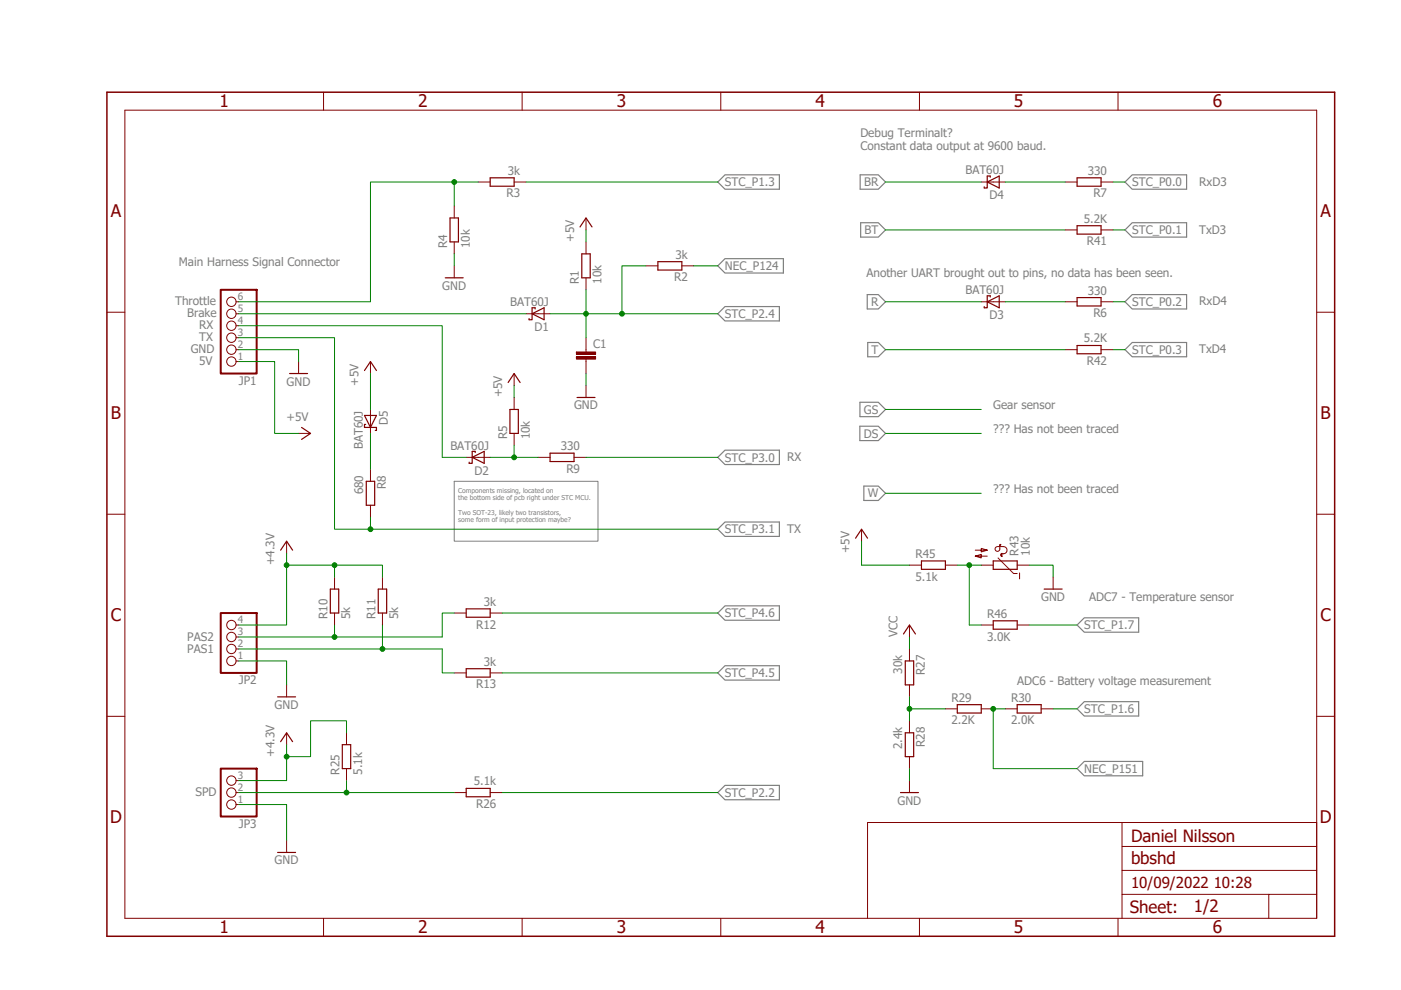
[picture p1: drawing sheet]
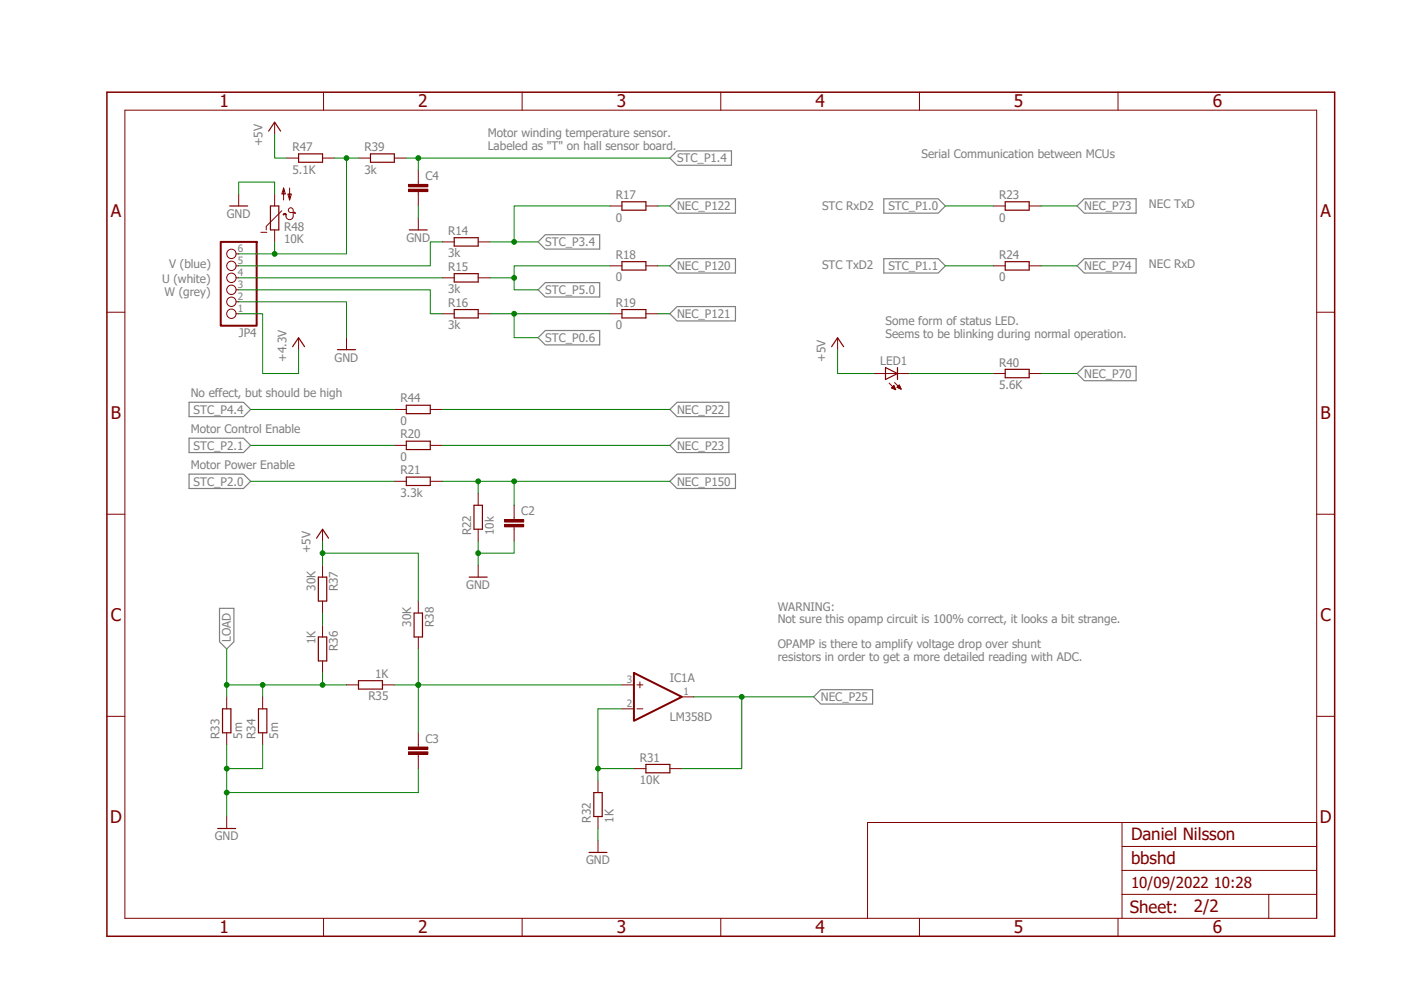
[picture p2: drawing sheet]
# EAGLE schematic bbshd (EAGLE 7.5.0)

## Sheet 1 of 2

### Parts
C1  C-EUC0603  [C0603]
D1  BAT60J  [SOD323_ST]
D2  BAT60J  [SOD323_ST]
D3  BAT60J  [SOD323_ST]
D4  BAT60J  [SOD323_ST]
D5  BAT60J  [SOD323_ST]
JP1  PINHD-1X6  [1X06]
JP2  PINHD-1X4  [1X04]
JP3  PINHD-1X3  [1X03]
R1  10k  R-EU_R0603  [R0603]
R2  3k  R-EU_R0603  [R0603]
R3  3k  R-EU_R0603  [R0603]
R4  10k  R-EU_R0603  [R0603]
R5  10k  R-EU_R0603  [R0603]
R6  330  R-EU_R0603  [R0603]
R7  330  R-EU_R0603  [R0603]
R8  680  R-EU_R0603  [R0603]
R9  330  R-EU_R0603  [R0603]
R10  5k  R-EU_R0603  [R0603]
R11  5k  R-EU_R0603  [R0603]
R12  3k  R-EU_R0603  [R0603]
R13  3k  R-EU_R0603  [R0603]
R25  5.1k  R-EU_R0603  [R0603]
R26  5.1k  R-EU_R0603  [R0603]
R27  30k  R-EU_R0603  [R0603]
R28  2.4k  R-EU_R0603  [R0603]
R29  2.2K  R-EU_R0603  [R0603]
R30  2.0K  R-EU_R0603  [R0603]
R41  5.2K  R-EU_R0603  [R0603]
R42  5.2K  R-EU_R0603  [R0603]
R43  10k  NTC640  [P640]
R45  5.1k  R-EU_R0603  [R0603]
R46  3.0K  R-EU_R0603  [R0603]

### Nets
+3V3: JP2.4 JP3.3 R10.2 R11.2 R25.2 ; supply symbol labelled +4.3V ; also sheet 2
+5V: D5.A JP1.1 R1.2 R5.2 R45.1 ; also sheet 2
BR: D4.C
BT: R41.2
GND: C1.2 JP1.2 JP2.1 JP3.1 R4.1 R28.2 R43.1 ; also sheet 2
N$1: JP1.6 R3.2 R4.2
N$2: D1.C JP1.5
N$3: D2.C JP1.4
N$4: D2.A R5.1 R9.2
N$5: D3.A R6.2
N$6: D4.A R7.2
N$7: JP2.2 R11.1 R13.2
N$8: D5.C R8.1
N$9: JP2.3 R10.1 R12.2
N$10: JP3.2 R25.1 R26.2
N$14: R27.2 R28.1 R29.1
N$21: R43.2 R45.2 R46.1
NEC_P124: R2.1
NEC_P151: R29.2 R30.1
R: D3.C
STC_P0.0: R7.1
STC_P0.1: R41.1
STC_P0.2: R6.1
STC_P0.3: R42.1
STC_P1.3: R3.1
STC_P1.6: R30.2
STC_P1.7: R46.2
STC_P2.2: R26.1
STC_P2.4: C1.1 D1.A R1.1 R2.2
STC_P3.0: R9.1
STC_P3.1: JP1.3 R8.2
STC_P4.5: R13.1
STC_P4.6: R12.1
T: R42.2
VCC: R27.1

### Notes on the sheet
- Debug Terminalt?
  Constant data output at 9600 baud.
- RxD3
- TxD3
- Main Harness Signal Connector
- Another UART brought out to pins, no data has been seen.
- Throttle | RxD4
- Brake
- RX
- TX
- GND | TxD4
- 5V
- Gear sensor
- ??? Has not been traced
- RX
- Components missing, located on 
  the bottom side of pcb right under STC MCU.
  
  Two SOT-23, likely two transistors, 
  some form of input protection maybe?
- ??? Has not been traced
- TX
- ADC7 - Temperature sensor
- PAS2
- PAS1
- ADC6 - Battery voltage measurement
- SPD
- Daniel Nilsson

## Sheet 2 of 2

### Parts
C2  C-EUC0603  [C0603]
C3  C-EUC0603  [C0603]
C4  C-EUC0603  [C0603]
IC1  LM358D  [SO08]
JP4  PINHD-1X6  [1X06]
LED1  LED  [SMARTLED-TTW]
R14  3k  R-EU_R0603  [R0603]
R15  3k  R-EU_R0603  [R0603]
R16  3k  R-EU_R0603  [R0603]
R17  0  R-EU_R0603  [R0603]
R18  0  R-EU_R0603  [R0603]
R19  0  R-EU_R0603  [R0603]
R20  0  R-EU_R0603  [R0603]
R21  3.3k  R-EU_R0603  [R0603]
R22  10k  R-EU_R0603  [R0603]
R23  0  R-EU_R0603  [R0603]
R24  0  R-EU_R0603  [R0603]
R31  10K  R-EU_R0603  [R0603]
R32  1K  R-EU_R0603  [R0603]
R33  5m  R-EU_R0603  [R0603]
R34  5m  R-EU_R0603  [R0603]
R35  1K  R-EU_R0603  [R0603]
R36  1K  R-EU_R0603  [R0603]
R37  30K  R-EU_R0603  [R0603]
R38  30K  R-EU_R0603  [R0603]
R39  3k  R-EU_R0603  [R0603]
R40  5.6K  R-EU_R0603  [R0603]
R44  0  R-EU_R0603  [R0603]
R47  5.1K  R-EU_R0603  [R0603]
R48  10K  NTC642-6  [P642]

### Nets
+3V3: JP4.1 ; supply symbol labelled +4.3V ; also sheet 1
+5V: LED1.A@1(A) R37.1 R38.1 R47.1 ; also sheet 1
GND: C2.2 C3.2 C4.2 JP4.2 R22.1 R32.1 R33.1 R34.1 R48.2 ; also sheet 1
LOAD: R33.2 R34.2 R35.2 R36.2
N$11: JP4.3 R16.1
N$12: JP4.4 R15.1
N$13: JP4.5 R14.1
N$16: JP4.6 R39.1 R47.2 R48.1
N$17: IC1.2(A:-IN) R31.1 R32.2
N$18: R36.1 R37.2
N$19: C3.1 IC1.3(A:+IN) R35.1 R38.2
N$20: LED1.C@1(C) R40.1
NEC_P22: R44.2
NEC_P23: R20.2
NEC_P25: IC1.1(A:OUT) R31.2
NEC_P70: R40.2
NEC_P73: R23.2
NEC_P74: R24.2
NEC_P120: R18.2
NEC_P121: R19.2
NEC_P122: R17.2
NEC_P150: C2.1 R21.2 R22.2
STC_P0.6: R16.2 R19.1
STC_P1.0: R23.1
STC_P1.1: R24.1
STC_P1.4: C4.1 R39.2
STC_P2.1: R20.1
STC_P3.4: R14.2 R17.1
STC_P4.4: R44.1
STC_P5.0: R15.2 R18.1
Unconnected: IC1.5(B:+IN) IC1.6(B:-IN) IC1.7(B:OUT) R21.1

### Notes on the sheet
- Motor winding temperature sensor.
  Labeled as "T" on hall sensor board.
- Serial Communication between MCUs
- STC RxD2 | NEC TxD
- V (blue) | STC TxD2 | NEC RxD
- U (white)
- W (grey)
- Some form of status LED.
  Seems to be blinking during normal operation.
- No effect, but should be high
- Motor Control Enable
- Motor Power Enable
- WARNING:
  Not sure this opamp circuit is 100% correct, it looks a bit strange.
  
  OPAMP is there to amplify voltage drop over shunt
  resistors in order to get a more detailed reading with ADC.
- Daniel Nilsson

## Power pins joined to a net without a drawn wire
V+: IC1.8(P:V+)
V-: IC1.4(P:V-)
